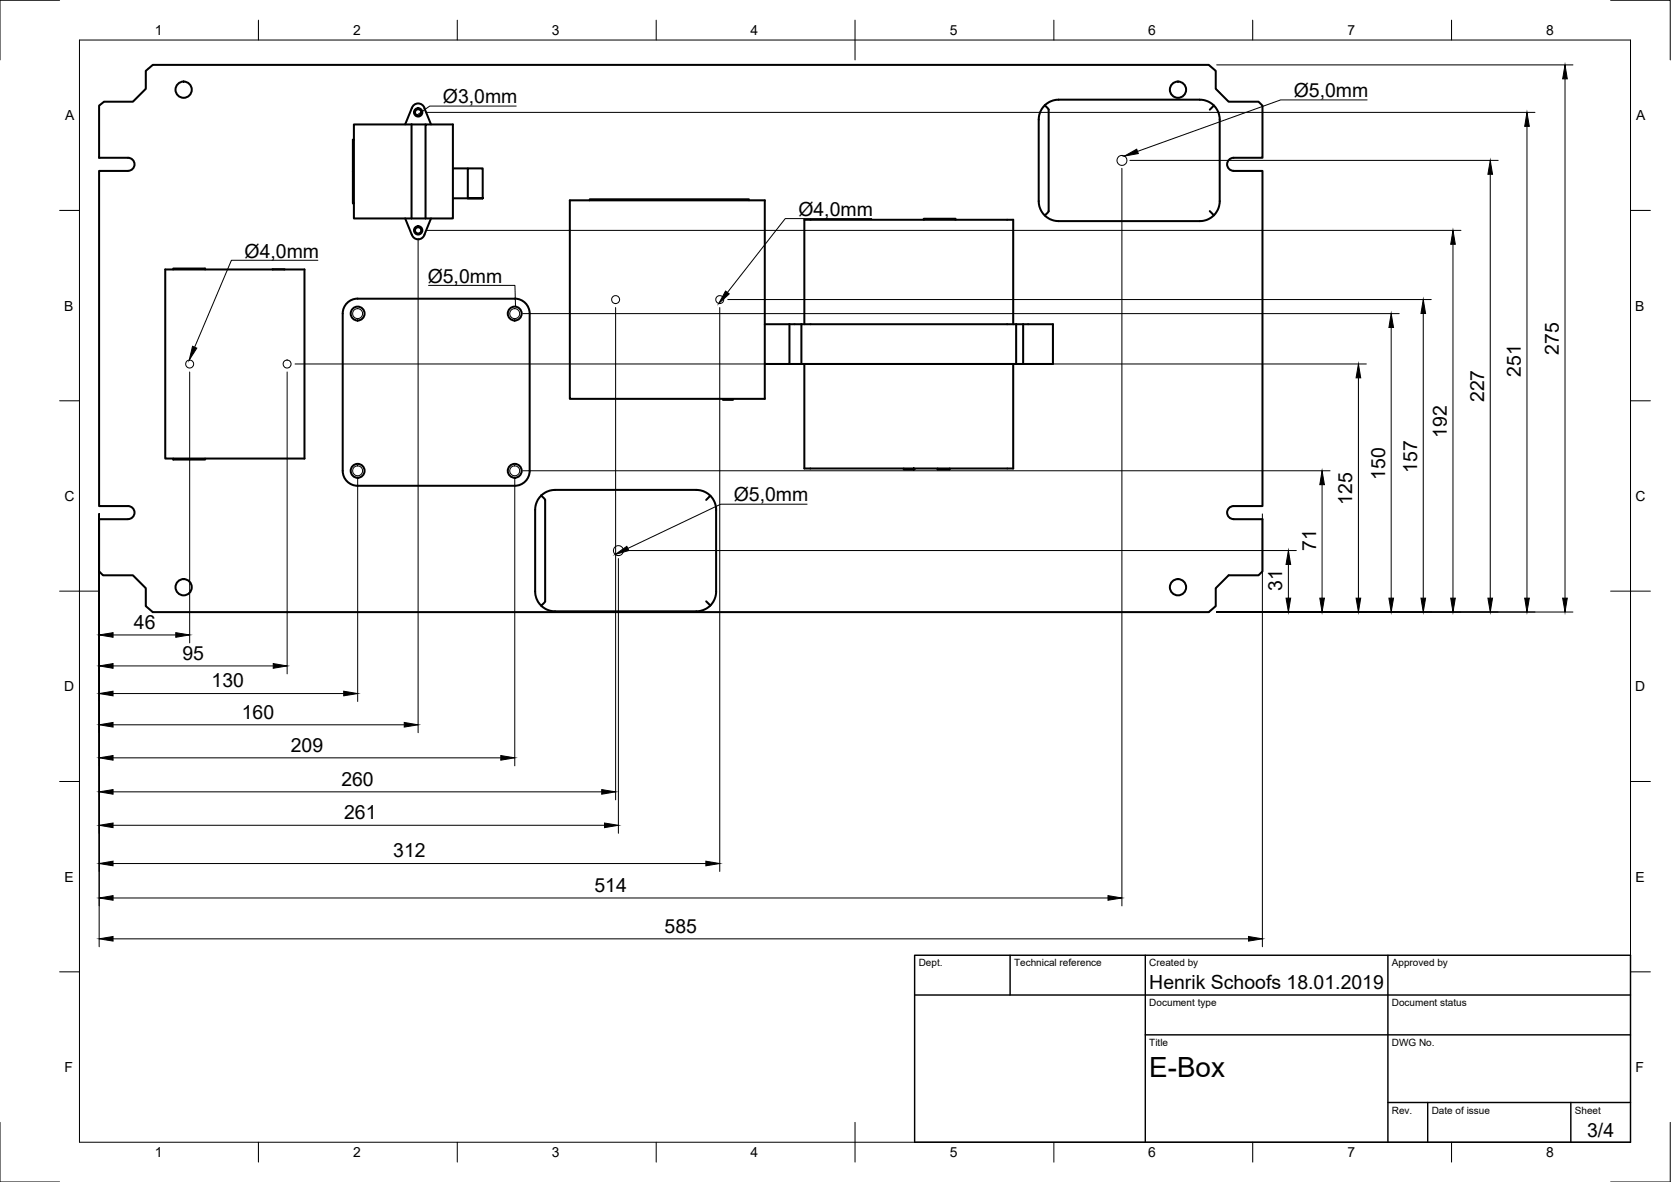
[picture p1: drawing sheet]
<svg xmlns="http://www.w3.org/2000/svg" width="420mm" height="297mm" viewBox="0 0 420 297" stroke-linecap="round" stroke-linejoin="round" font-family="sans-serif">
<!-- layer: Sichtbar -->
<g fill="none" stroke="#000" stroke-width=".51">
<path d="M89 35.1h-.3v16h.3h-.3M101.9 31.3l1.7-4.1a1.66 1.66 0 0 1 1.5-1.2 1.66 1.66 0 0 1 1.6 1.2l1.7 4.1M103.5 31.3h-14.5v23.6h14.5M103.5 31.3h3.5M103.5 31.3v23.6M107 31.3h6.9v23.6h-6.9zM262.7 26.5l1 1v25.6l-.6 .7a.35 .35 0 0 1-.4 .3 .35 .35 0 0 1-.3-.3l-.8-1.3-.4-1.7v-20.9l.4-1.9zM262.7 26.5l1.4-1 2.1-.5h35.5l1.8 .4 1.7 1.1M305.2 26.5l1.1 1.5 .4 1.7v21.2l-.4 1.7-1.1 1.5M305.2 26.5l-1 1.1M310.2 39.7h7.2v-13.1l-1-1h-7.5l-3.2-3.3v-4.5l-1.8-1.5h-265.5l-1.7 1.5v4.5l-3.3 3.3h-7.2l-1.3 1v13.1h7.3a1.65 1.65 0 0 1 1.6 1.6 1.65 1.65 0 0 1-1.6 1.7h-7.3v84.2h7.3a1.64 1.64 0 0 1 1.6 1.6 1.64 1.64 0 0 1-1.6 1.7M310.2 39.7a1.64 1.64 0 0 0-1.7 1.6 1.64 1.64 0 0 0 1.7 1.6"/>
<path d="M101.9 54.9l1.7 4a1.66 1.66 0 0 0 1.5 1.2 1.66 1.66 0 0 0 1.6-1.2l1.7-4M103.5 54.9h3.5M113.9 49.8h7.5h-3.8v-7.5h3.8v7.5M113.9 42.3h3.7M143.3 50.3h49v49.9h-49zM148.3 50.3v-.2h40v.2M232.3 55.2v-.2h8v.2M304.2 53.1l1 1M305.2 54.1l-1.6 1.1-1.8 .4h-35.7l-2-.5-1.4-.9M310.2 43h7.2v84.2h-7.2M41.6 67.7h35v47.5h-35zM43.6 67.7v-.2h8v.2"/>
<path d="M68.6 67.7h3M68.6 67.7h.1M89.9 75.1l39.5-.1a3.8 3.8 0 0 1 3.8 3.8v39.5a3.8 3.8 0 0 1-3.8 3.8h-39.5M89.9 75a3.8 3.8 0 0 0-3.7 3.8v39.5a3.8 3.8 0 0 0 3.7 3.8M192.3 81.5h6.2M198.5 81.5v10h-6.2M198.5 81.5h3M201.5 81.5h54M201.5 91.5h54M201.5 81.5v10h-3M202.2 91.5v26.2h52.6v-26.2M202.2 81.5v-26.3h52.6v26.3"/>
<path d="M255.5 81.5h1.8M255.5 91.5h1.8M255.5 81.5v10M257.3 81.5h7.5v10h-7.5M257.3 81.5v10M43.6 115.2v.3h8v-.3M181.8 100.2v.3h2.5v-.3M227.2 117.7v.3h2.5v-.3v.3M235.8 117.7v.3h3v-.3M32.2 130.5h-7.3v13.1l1 1h7.5l3.3 3.2v4.5l1.7 1.5h265.5l1.8-1.5v-4.5l3.2-3.2h7.5l1-1v-13.1h-7.2M136 124.6h.2l.9 1v25.5l-.7 .8a.35 .35 0 0 1-.3 .2 .35 .35 0 0 1-.4-.3l-.7-1.2-.4-1.9v-20.7l.4-1.8zM136.1 124.5l1.4-.9 1.9-.5h35.8l1.8 .4 1.6 1.1"/>
<path d="M178.6 124.6l1 1.5 .5 1.7v21.1l-.5 1.8-1 1.5M178.6 124.6l-1 1M310.2 127.2a1.64 1.64 0 0 0-1.7 1.6 1.64 1.64 0 0 0 1.7 1.7M177.6 151.1l1 1.1M178.6 152.2l-1.7 1.1-1.8 .3h-35.5l-2.1-.4-1.4-1"/>
<circle cx="46.2" cy="22.5" r="2.04"/>
<circle cx="105.1" cy="28.2" r="1.05"/>
<circle cx="105.1" cy="28.2" r=".79"/>
<circle cx="296.2" cy="22.5" r="2.04"/>
<circle cx="105.1" cy="57.9" r="1.05"/>
<circle cx="105.1" cy="57.9" r=".79"/>
<circle cx="89.9" cy="78.8" r="1.75"/>
<circle cx="129.4" cy="78.8" r="1.75"/>
<circle cx="89.9" cy="118.3" r="1.75"/>
<circle cx="129.4" cy="118.3" r="1.75"/>
<circle cx="46.2" cy="147.6" r="2.04"/>
<circle cx="296.2" cy="147.6" r="2.04"/>
</g>
<circle cx="229.7" cy="118" r=".25" fill="#000"/>
<!-- layer: Referenz -->
<g fill="none" stroke="#000" stroke-width=".25">
<circle cx="105.1" cy="28.3" r=".79"/>
<circle cx="105.1" cy="57.9" r=".8"/>
<circle cx="282.1" cy="40.3" r="1.25"/>
<circle cx="89.9" cy="78.8" r="1.25"/>
<circle cx="129.4" cy="78.8" r="1.26"/>
<circle cx="154.8" cy="75.3" r="1"/>
<circle cx="181" cy="75.3" r="1"/>
<circle cx="47.7" cy="91.5" r="1"/>
<circle cx="72.2" cy="91.5" r="1"/>
<circle cx="89.9" cy="118.3" r="1.24"/>
<circle cx="129.4" cy="118.3" r="1.25"/>
<circle cx="155.5" cy="138.4" r="1.25"/>
</g>
<!-- layer: Border -->
<g fill="none" stroke="#000" stroke-width=".25">
<path d="M15 .1h-15v15M20 10.1h390v276.9h-390zM65 5.1v5M115 5.1v5M165 5.1v5M215 5.1v10M265 5.1v5M315 5.1v5M365 5.1v5M405 .1h15v15M15 52.9h5M410 52.9h5"/>
<path d="M15 100.7h5M410 100.7h5M15 148.6h10M405 148.6h10M15 196.4h5M410 196.4h5M15 244.2h5M410 244.2h5M0 282.1v14.9h15M65 287v5M115 287v5M165 287v5"/>
<path d="M215 282.1v9.9M265 287v5M315 287v5M365 287v5M420 282.1v14.9h-15"/>
</g>
<!-- layer: TitleBlock -->
<path d="M230 240.1h180v46.9h-180zM230 250h180M254 240.1v9.9M288 240.1v46.9M349 240.1v46.9M288 260.1h122M349 277.1h61M359 277.1v9.9M395 277.1v9.9" fill="none" stroke="#000" stroke-width=".36"/>
<!-- layer: Dimensions -->
<g fill="none" stroke="#000" stroke-width=".25">
<path d="M305.9 16.3h89.6M393.5 19.8v130.5M107.1 28.2h278.9M383.9 31.8v118.5M105.1 59.9v124.2M107.1 57.9h260.2M282.1 42.3v185.4M284.1 40.3h92.6M374.7 43.8v106.5M131.4 78.8h220.4M154.8 77.3v123.7M181 77.3v141.7"/>
<path d="M183 75.3h176.9M357.9 78.8v71.5M365.3 61.4v88.9M47.7 93.5v68.1M72.2 93.5v75.8M74.2 91.5h269.4M341.6 95v55.3M349.8 82.3v68M131.4 118.3h203M24.9 129.1v108.8M89.9 120.3v56M129.4 120.3v72.2"/>
<path d="M157.5 138.4h168.4M317.4 129.1v108.8M332.4 121.8v28.5M28.4 159.6h15.8M155.5 140.4v69M305.9 153.8h89.6M324 141.8v8.5M28.4 167.4h40.3M28.4 174.3h58M28.4 182.1h73.2M28.4 190.4h97.5M28.4 199h122.9"/>
<path d="M28.4 207.4h123.6M28.4 217h149.1M28.4 225.7h250.2M28.4 235.9h285.5"/>
</g>
<g fill="#000" stroke="#000" stroke-width=".25">
<path d="M393.5 16.3l.6 3.5h-1.2zM383.9 28.2l.6 3.6h-1.1zM374.7 40.3l.6 3.5h-1.2zM357.9 75.3l.6 3.5h-1.2zM365.3 57.9l.6 3.5h-1.1zM341.6 91.5l.5 3.5h-1.1zM349.8 78.8l.6 3.5h-1.2zM332.4 118.3l.6 3.5h-1.1zM24.9 159.6l3.5-.6v1.2zM44.2 159l3.5 .6-3.5 .6zM323.4 150.3h1.1l-.5 3.5zM324 138.4l.5 3.4h-1.1z"/>
<path d="M331.9 150.3h1.1l-.6 3.5zM341 150.3h1.1l-.5 3.5zM349.2 150.3h1.2l-.6 3.5zM357.3 150.3h1.2l-.6 3.5zM364.8 150.3h1.1l-.6 3.5zM374.1 150.3h1.2l-.6 3.5zM383.4 150.3h1.1l-.6 3.5zM392.9 150.3h1.2l-.6 3.5zM24.9 167.4l3.5-.6v1.1zM24.9 174.3l3.5-.6v1.2zM68.7 166.8l3.5 .6-3.5 .5zM86.4 173.7l3.5 .6-3.5 .6z"/>
<path d="M24.9 182.1l3.5-.5v1.1zM24.9 190.4l3.5-.5v1.1zM24.9 199l3.5-.6v1.2zM101.6 181.6l3.5 .5-3.5 .6zM125.9 189.9l3.5 .5-3.5 .6zM151.3 198.4l3.5 .6-3.5 .6zM24.9 207.4l3.5-.6v1.2zM24.9 217l3.5-.6v1.2zM152 206.8l3.5 .6-3.5 .6zM177.5 216.4l3.5 .6-3.5 .6zM24.9 225.7l3.5-.6v1.1zM24.9 235.9l3.5-.6v1.2z"/>
<path d="M278.6 225.1l3.5 .6-3.5 .5zM313.9 235.3l3.5 .6-3.5 .6z"/>
</g>
<!-- layer: Annotations -->
<path d="M282.7 39.2l3.1-1.7 .4 1.1zM182.4 73.1l1 .8-2.7 2.3zM48.4 87l1.1 .5-1.9 3zM154.7 139.3l2.9-2 .5 1.1z" fill="#000" stroke="#000" stroke-width=".25"/>
<path d="M129.8 26.7h-21.7l-3.3 2.3M343.7 25.1h-21.7l-36 12.9M219.2 54.9h-21.8l-14.5 18.6M79.9 65.4h-21.7l-9.3 21.9M107.8 71.7h21.7l.1 5.4M202.9 126.7h-21.7l-23.3 11.1" fill="none" stroke="#000" stroke-width=".25"/>
<text font-size="7" x="289" y="270.6">E-Box</text>
<g font-size="4.9">
<text x="111.4" y="26">Ø3,0mm</text>
<text x="325.3" y="24.4">Ø5,0mm</text>
<text x="200.7" y="54.2">Ø4,0mm</text>
<text x="61.5" y="64.7">Ø4,0mm</text>
<text x="107.5" y="71">Ø5,0mm</text>
<text x="391.9" y="89.1" transform="rotate(-90 391.9 89.1)">275</text>
<text x="382.4" y="94.7" transform="rotate(-90 382.4 94.7)">251</text>
<text x="373.2" y="101.1" transform="rotate(-90 373.2 101.1)">227</text>
<text x="363.8" y="110.1" transform="rotate(-90 363.8 110.1)">192</text>
<text x="356.3" y="118.8" transform="rotate(-90 356.3 118.8)">157</text>
<text x="348.3" y="120.5" transform="rotate(-90 348.3 120.5)">150</text>
<text x="184.5" y="126">Ø5,0mm</text>
<text x="340" y="126.9" transform="rotate(-90 340 126.9)">125</text>
<text x="330.9" y="138.4" transform="rotate(-90 330.9 138.4)">71</text>
<text x="322.4" y="148.4" transform="rotate(-90 322.4 148.4)">31</text>
<text x="33.7" y="158">46</text>
<text x="45.8" y="165.8">95</text>
<text x="53.2" y="172.7">130</text>
<text x="60.8" y="180.6">160</text>
<text x="73.1" y="188.9">209</text>
<text x="85.8" y="197.4">260</text>
<text x="86.5" y="205.9">261</text>
<text x="98.9" y="215.4">312</text>
<text x="149.5" y="224.1">514</text>
<text x="167.1" y="234.4">585</text>
<text x="289" y="248.5">Henrik Schoofs 18.01.2019</text>
<text x="399.1" y="285.7">3/4</text>
</g>
<g font-size="3.5">
<text x="39" y="8.8">1</text>
<text x="88.8" y="8.8">2</text>
<text x="138.8" y="8.8">3</text>
<text x="188.7" y="8.8">4</text>
<text x="238.8" y="8.8">5</text>
<text x="288.7" y="8.8">6</text>
<text x="338.8" y="8.8">7</text>
<text x="388.8" y="8.8">8</text>
<text x="16.4" y="30.2">A</text>
<text x="411.4" y="30.2">A</text>
<text x="16.2" y="78">B</text>
<text x="411.2" y="78">B</text>
<text x="16.2" y="125.9">C</text>
<text x="411.2" y="125.9">C</text>
<text x="16.2" y="173.7">D</text>
<text x="411.2" y="173.7">D</text>
<text x="16.2" y="221.6">E</text>
<text x="411.2" y="221.6">E</text>
<text x="16.2" y="269.4">F</text>
<text x="411.2" y="269.4">F</text>
<text x="39" y="290.8">1</text>
<text x="88.8" y="290.8">2</text>
<text x="138.8" y="290.8">3</text>
<text x="188.7" y="290.8">4</text>
<text x="238.8" y="290.8">5</text>
<text x="288.7" y="290.8">6</text>
<text x="338.8" y="290.8">7</text>
<text x="388.8" y="290.8">8</text>
</g>
<g font-size="2.5">
<text x="231" y="242.9">Dept.</text>
<text x="255" y="242.9">Technical reference</text>
<text x="289" y="242.9">Created by</text>
<text x="350" y="242.9">Approved by</text>
<text x="289" y="252.8">Document type</text>
<text x="350" y="252.8">Document status</text>
<text x="289" y="262.9">Title</text>
<text x="350" y="262.9">DWG No.</text>
<text x="350" y="279.9">Rev.</text>
<text x="360" y="279.9">Date of issue</text>
<text x="396" y="279.9">Sheet</text>
</g>
</svg>
